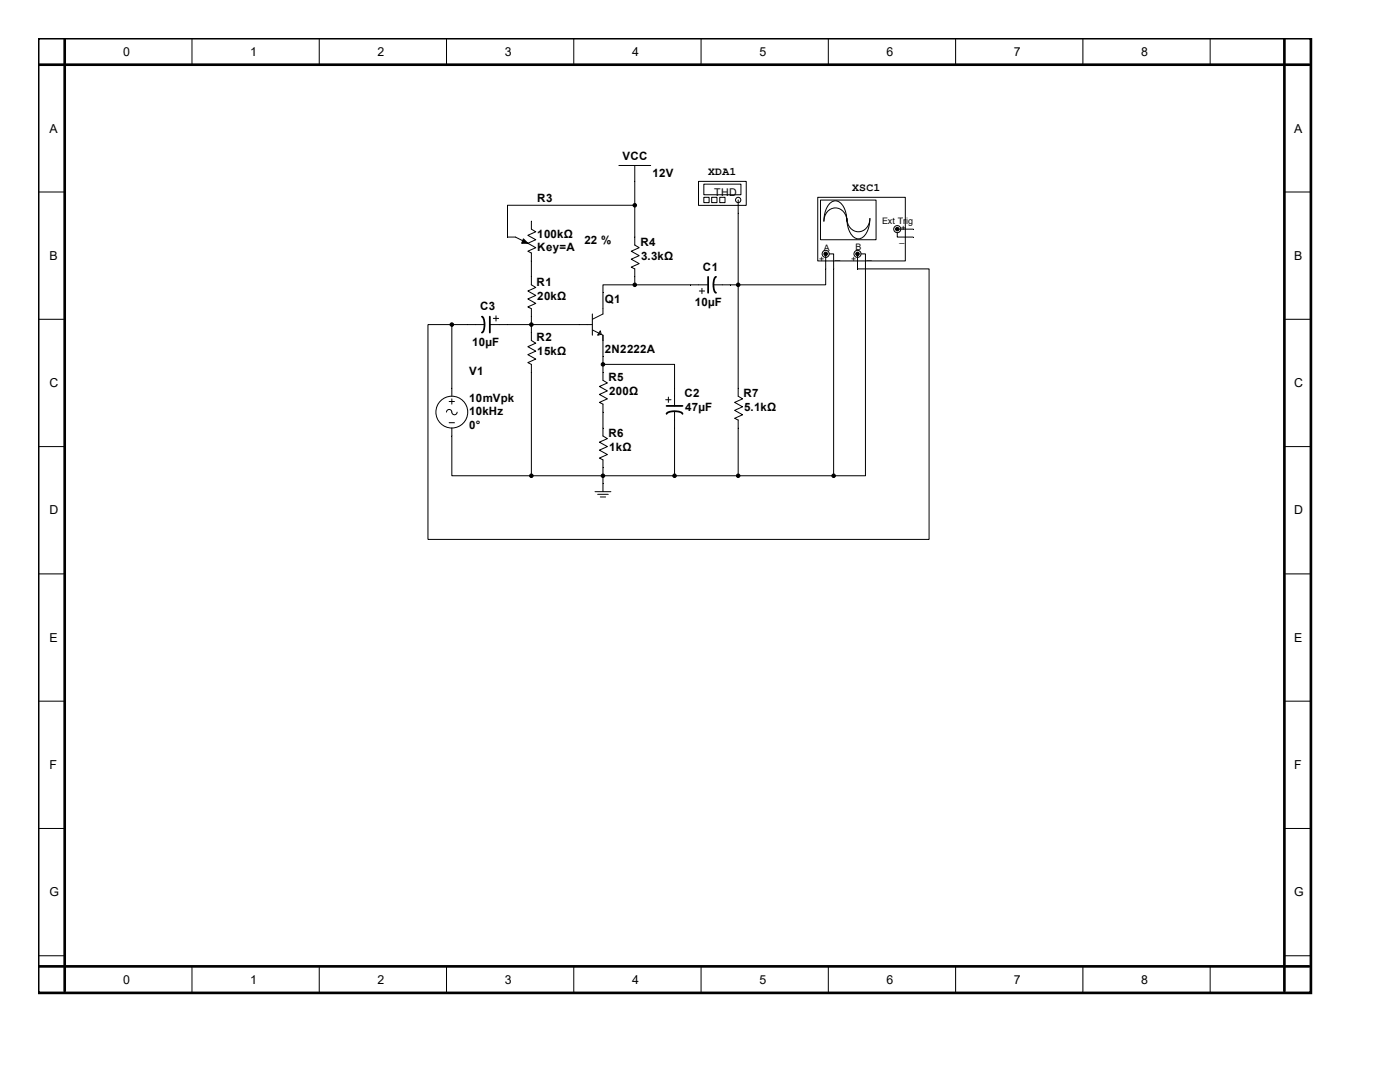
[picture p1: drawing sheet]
<svg xmlns="http://www.w3.org/2000/svg" width="279mm" height="216mm" viewBox="0 0 279 216" stroke-linecap="round" stroke-linejoin="round" font-family="sans-serif">
<path d="M7.6 7.6h254v190.5h-254zM7.6 12.9h253.7M12.9 7.6v190.2M256.3 7.6v190.2M7.6 192.8h253.7" fill="none" stroke="#000" stroke-width=".53"/>
<g fill="none" stroke="#000" stroke-width=".2">
<path d="M38.3 7.6v5.3M63.7 7.6v5.3M89.1 7.6v5.3M114.5 7.6v5.3M139.9 7.6v5.3M165.3 7.6v5.3M190.7 7.6v5.3M216.1 7.6v5.3M241.5 7.6v5.3M7.6 38.3h5.3M256.3 38.3h5.3M7.6 63.7h5.3"/>
<path d="M117.2 64.8h1M118.2 62.7v4.2M120.3 61.6v1.1l-2.1 1M120.3 66.9v1M256.3 63.7h5.3M7.6 89.1h5.3M256.3 89.1h5.3M7.6 114.5h5.3M256.3 114.5h5.3M7.6 139.9h5.3M256.3 139.9h5.3M7.6 165.3h5.3"/>
<path d="M256.3 165.3h5.3M7.6 190.7h5.3M38.3 192.8v5.3M63.7 192.8v5.3M89.1 192.8v5.3M114.5 192.8v5.3M139.9 192.8v5.3M165.3 192.8v5.3M190.7 192.8v5.3M216.1 192.8v5.3M241.5 192.8v5.3M256.3 190.7h5.3"/>
</g>
<path d="M119.8 66l.2 .7-.7 .2z" fill="#fff" stroke="#000" stroke-width=".2"/>
<g fill="none" stroke="#000" stroke-width=".2">
<path d="M123.5 33h6.4M126.7 33v15.9l.9 .5-1.6 .7 1.6 .9-1.6 .7 1.6 .9-1.6 .7 .7 .4v3.1M106 44.1v1.6l.9 .5-1.6 .8 1.6 .8-1.6 .7 1.6 .9-1.6 .7 .7 .4v6.3l.9 .6-1.6 .7 1.6 .8-1.6 .8 1.6 .8-1.6 .7 .7 .4v6.3l.9 .6-1.6 .7 1.6 .9-1.6 .7 1.6 .8-1.6 .8 .7 .3v22.2M126.7 41h-25.4v6.3h1.6l2.4 1.2M126.7 56.8h-6.4v4.8M126.7 56.8h14.6M139.6 58.1h1M140.1 57.5v1.1M142.4 56.8h3.3M90.2 77.5v1.6M90.2 79.6v1M93.3 64.8h3.4"/>
<path d="M97.8 64.8h19.4M98.5 63.5h1M99 63v1.1M118.2 65.8l2.1 1.1v9l.9 .5-1.6 .7 1.6 .9-1.6 .7 1.6 .9-1.6 .7 .7 .3v6.4l.9 .5-1.6 .7 1.6 .9-1.6 .7 1.6 .9-1.6 .7 .7 .4v6.3M120.3 72.7h14.3v8.3M132.9 79.8h1M133.4 79.2v1.1M147.3 77.5v1.6l.9 .5-1.6 .7 1.6 .9-1.6 .7 1.6 .9-1.6 .7 .7 .3v1.6M89.6 80.1h1.1M89.6 84.3h1.1M90.2 85.4v9.5h15.8M91.2 82.2a.53 .53 0 0 1-.5 .6 .53 .53 0 0 1-.5-.6 .53 .53 0 0 0-.6-.5 .53 .53 0 0 0-.5 .5"/>
<path d="M118.7 98.1h3.2M119.3 98.6h2.1M119.8 99.2h1.1M134.6 82.1v12.8h-28.6"/>
<circle cx="90.2" cy="82.2" r="3.2"/>
</g>
<g fill="#000" stroke="#000" stroke-width=".2">
<path d="M104.5 47.7l.8 .8h-1.2z"/>
<circle cx="126.7" cy="56.8" r=".35"/>
<circle cx="126.7" cy="41" r=".35"/>
<circle cx="106" cy="64.8" r=".35"/>
<circle cx="120.3" cy="72.7" r=".35"/>
<circle cx="106" cy="94.9" r=".35"/>
<circle cx="120.3" cy="94.9" r=".35"/>
<circle cx="134.6" cy="94.9" r=".35"/>
</g>
<path d="M141.3 55.2v3.2M142.9 55.2a2.75 2.75 0 0 0-.2 3.1l.2 .1M96.2 63.2a2.75 2.75 0 0 1 .1 3.1l-.1 .1M97.8 63.2v3.2M133 82.6a2.75 2.75 0 0 1 3.1-.2l.1 .2M133 81h3.2" fill="none" stroke="#000" stroke-width=".35"/>
<path d="M163.2 39.4h17.5v12.7h-17.5z" fill="#fff"/>
<path d="M163.2 39.4h17.5v12.7h-17.5z" fill="none" stroke="#000" stroke-width=".2"/>
<path d="M163.8 40h11v7.8h-11z" fill="#fff"/>
<path d="M163.7 39.9h11.1v7.9h-11.1zM165.4 40.8a1.63 1.63 0 0 1 1.7-.7 1.63 1.63 0 0 1 1.2 1.2 5.9 5.9 0 0 1 .7 2.8 2.27 2.27 0 0 0-1.4-2.4 2.27 2.27 0 0 0-2.7 .8l-.4 1-.1 .6a5.5 5.5 0 0 1 1-3.3zM169 43.6a2.27 2.27 0 0 0 1.4 2.4 2.27 2.27 0 0 0 2.7-.7l.4-1.1 .1-.6a4.3 4.3 0 0 1-1.8 4 2.04 2.04 0 0 1-2.4-1.7z" fill="none" stroke="#000" stroke-width=".2"/>
<g fill="#fff" stroke="#000" stroke-width=".2">
<circle cx="171.1" cy="50.7" r=".71"/>
<circle cx="164.8" cy="50.7" r=".71"/>
<circle cx="179.1" cy="45.7" r=".71"/>
</g>
<path d="M145.7 56.8h1.6M147.3 56.8v20.7M164.8 51v5.8h-17.5M165.5 50.7h.9v44.2M171.1 50.7v3h14.3v53.9h-100v-42.8h4.8M171.8 50.7h.9v44.2h-6.3M179.1 46.4v.9h3.1M179.2 45.7h3M90.2 64.8h3.1M90.2 64.8v12.7M134.6 94.9h31.8M147.3 85.4v9.5" fill="none" stroke="#000" stroke-width=".2"/>
<g fill="#000" stroke="#000" stroke-width=".2">
<circle cx="147.3" cy="56.8" r=".35"/>
<circle cx="164.8" cy="50.7" r=".35"/>
<circle cx="171.1" cy="50.7" r=".35"/>
<circle cx="179.1" cy="45.7" r=".35"/>
<circle cx="90.2" cy="64.8" r=".35"/>
<circle cx="147.3" cy="94.9" r=".35"/>
<circle cx="166.4" cy="94.9" r=".35"/>
</g>
<path d="M139.4 36.2h9.5v4.8h-9.5z" fill="#fff"/>
<path d="M139.4 36.2h9.5v4.8h-9.5z" fill="none" stroke="#000" stroke-width=".2"/>
<path d="M140.5 36.8h7.4v2.1h-7.4z" fill="#fff"/>
<path d="M140.5 36.7h7.4v2.2h-7.4z" fill="none" stroke="#000" stroke-width=".2"/>
<circle cx="147.3" cy="39.9" r=".53" fill="#fff" stroke="#000" stroke-width=".2"/>
<path d="M147.3 39.9v1.1" fill="none" stroke="#000" stroke-width=".2"/>
<path d="M140.5 39.4h1v1h-1z" fill="#fff"/>
<path d="M140.5 39.4h1v1h-1z" fill="none" stroke="#000" stroke-width=".2"/>
<path d="M142.1 39.4h1v1h-1z" fill="#fff"/>
<path d="M142 39.4h1.1v1h-1.1z" fill="none" stroke="#000" stroke-width=".2"/>
<path d="M143.7 39.4h1v1h-1z" fill="#fff"/>
<path d="M143.6 39.4h1.1v1h-1.1zM147.3 41v15.8" fill="none" stroke="#000" stroke-width=".2"/>
<g font-size="2.5">
<text x="24.6" y="11.1">0</text>
<text x="50" y="11.1">1</text>
<text x="75.4" y="11.1">2</text>
<text x="100.8" y="11.1">3</text>
<text x="126.2" y="11.1">4</text>
<text x="151.6" y="11.1">5</text>
<text x="177" y="11.1">6</text>
<text x="202.4" y="11.1">7</text>
<text x="227.8" y="11.1">8</text>
<text x="9.9" y="26.5">A</text>
<text x="258.3" y="26.5">A</text>
<text x="9.9" y="51.9">B</text>
<text x="258.3" y="51.9">B</text>
<text x="9.9" y="77.3">C</text>
<text x="258.3" y="77.3">C</text>
<text x="9.9" y="102.7">D</text>
<text x="258.3" y="102.7">D</text>
<text x="9.9" y="128.1">E</text>
<text x="258.3" y="128.1">E</text>
<text x="9.9" y="153.5">F</text>
<text x="258.3" y="153.5">F</text>
<text x="9.9" y="178.9">G</text>
<text x="258.3" y="178.9">G</text>
<text x="24.6" y="196.3">0</text>
<text x="50" y="196.3">1</text>
<text x="75.4" y="196.3">2</text>
<text x="100.8" y="196.3">3</text>
<text x="126.2" y="196.3">4</text>
<text x="151.6" y="196.3">5</text>
<text x="177" y="196.3">6</text>
<text x="202.4" y="196.3">7</text>
<text x="227.8" y="196.3">8</text>
</g>
<g font-size="2.3">
<text x="124.2" y="31.9">VCC</text>
<text x="130.2" y="35.3">12V</text>
<text x="141.4" y="34.9">XDA1</text>
<text x="107.2" y="40.4">R3</text>
<text x="170.1" y="38.1">XSC1</text>
<text x="107.2" y="47.5">100kΩ</text>
<text x="107.2" y="50.1">Key=A</text>
<text x="116.6" y="48.7">22 %</text>
<text x="127.8" y="49">R4</text>
<text x="127.9" y="51.9">3.3kΩ</text>
<text x="140.3" y="54">C1</text>
<text x="107.1" y="57">R1</text>
<text x="107.2" y="59.8">20kΩ</text>
<text x="95.8" y="61.9">C3</text>
<text x="120.7" y="60.5">Q1</text>
<text x="138.7" y="61">10µF</text>
<text x="94.2" y="69">10µF</text>
<text x="107.1" y="68.1">R2</text>
<text x="107.2" y="70.9">15kΩ</text>
<text x="120.7" y="70.4">2N2222A</text>
<text x="93.6" y="74.8">V1</text>
<text x="121.5" y="76">R5</text>
<text x="93.6" y="80.3">10mVpk</text>
<text x="93.6" y="82.9">10kHz</text>
<text x="121.6" y="78.8">200Ω</text>
<text x="136.6" y="79.2">C2</text>
<text x="136.7" y="82">47µF</text>
<text x="148.4" y="79.2">R7</text>
<text x="148.5" y="82">5.1kΩ</text>
<text x="93.6" y="85.6">0°</text>
<text x="121.5" y="87.1">R6</text>
<text x="121.6" y="90">1kΩ</text>
</g>
<text font-size="2.1" x="142.5" y="39.2">THD</text>
<g font-size="1.8">
<text x="176" y="44.7">Ext Trig</text>
<text x="179.8" y="46.1">+</text>
<text x="163.5" y="52.3">+</text>
<text x="164.4" y="50.2">A</text>
<text x="166.7" y="51.7">_</text>
<text x="169.8" y="52.3">+</text>
<text x="170.7" y="50">B</text>
<text x="173" y="51.7">_</text>
<text x="179.5" y="48.2">_</text>
</g>
</svg>
